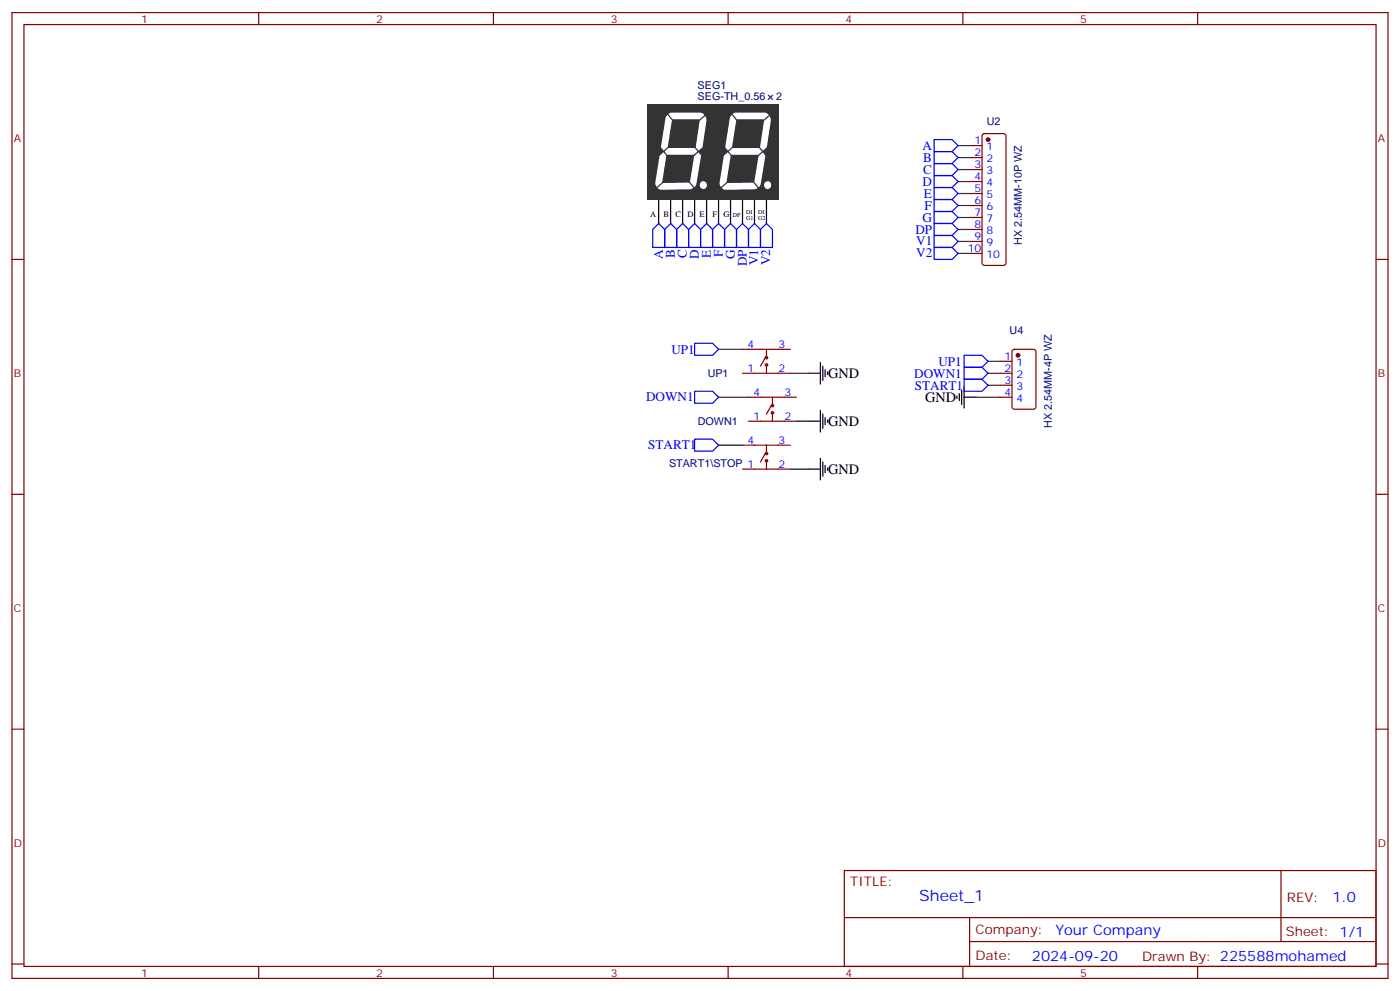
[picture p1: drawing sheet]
<svg xmlns="http://www.w3.org/2000/svg" width="412mm" height="292mm" viewBox="0 0 412 292" stroke-linecap="round" stroke-linejoin="round" font-family="sans-serif">
<g fill="none" stroke="#870000" stroke-width=".35">
<path d="M3.5 3.7h405.4v284.3h-405.4zM7.1 7.2h398.2v277.3h-398.2zM76.2 3.7v3.5M145.3 3.7v3.5M214.5 3.7v3.5M283.6 3.7v3.5M352.8 3.7v3.5M3.5 76.4h3.6M405.3 76.4h3.6M3.5 145.5h3.6M405.3 145.5h3.6M3.5 214.7h3.6"/>
<path d="M405.3 214.7h3.6M248.7 256.3h156.6v28.2h-156.6zM377.3 256.3v20.9M248.7 270.1h156.5M285.6 277.2h119.6M285.6 270.1v14.2M3.5 283.8h3.6M76.2 284.5v3.5M145.3 284.5v3.5M214.5 284.5v3.5M283.6 284.5v3.5M352.8 284.5v3.5"/>
<path d="M405.3 283.8h3.6"/>
</g>
<g fill="none" stroke="#000" stroke-width=".35">
<path d="M194 58.7v7.1M197.6 58.7v7.1M201.1 58.7v7.1M204.6 58.7v7.1M208.1 58.7v7.1M211.7 58.7v7.1M215.2 58.7v7.1M218.7 58.7v7.1M222.2 58.7v7.1M225.8 58.7v7.1M238.1 109.9h3.6M241.7 106.7v6.4"/>
<path d="M242.4 107.8v4.2M243.1 108.8v2.1M243.8 109.5v.7M281.9 116.6v.7M282.6 115.9v2.1M283.3 114.8v4.3M284 116.9h3.5M284 113.8v6.3M238.1 124h3.6M238.1 138.1h3.6M241.7 120.8v6.4M241.7 134.9v6.4"/>
<path d="M242.4 121.9v4.2M242.4 136v4.2M243.1 122.9v2.2M243.1 137.1v2.1M243.8 123.6v.8M243.8 137.8v.7"/>
</g>
<path d="M204.6 101.1h5.3l1.8 1.7-1.8 1.8h-5.3zM204.6 115.2h5.3l1.8 1.7-1.8 1.8h-5.3zM284 111.7h5.3l1.7 1.7-1.7 1.8h-5.3zM284 108.1h5.3l1.7 1.8-1.7 1.8h-5.3zM284 104.6h5.3l1.7 1.8-1.7 1.7h-5.3zM204.6 129.3h5.3l1.8 1.8-1.8 1.7h-5.3z" fill="none" stroke="#00f" stroke-width=".35"/>
<path d="M287.5 116.9h7.1M291 113.4h3.6M291 109.9h3.6M291 106.4h3.6M211.7 131.1h7" fill="none" stroke="#008700" stroke-width=".35"/>
<path d="M190.5 30.5h38.8v28.2h-38.8z" fill="#333"/>
<path d="M205.7 44.5l-1.5 9.4-.5 .6-.5 .2-8.4 .2-.5-.4-.3-.6 3-18.9 .4-.6 .5-.3h8.3l.5 .3 .4 1.1-1.4 9.1h-10.2M224.7 44.5l-1.6 9.5-.4 .5-.6 .3-8.4 .1-.5-.4-.2-.6 2.9-18.9 .4-.6 .5-.3h8.4l.5 .3 .4 1.1-1.4 9.1h-10.3" fill="none" stroke="#fff" stroke-width="2"/>
<path d="M196.1 33l9.6 11.6-13 11.3M208.3 33.5l-12.8 11.1 9.7 11.6M215.1 33l9.6 11.6-13 11.3M227.2 33.5l-12.8 11.1 9.8 11.6" fill="none" stroke="#333" stroke-width=".35"/>
<path d="M224.5 44.6l1.1 1.3 .4-2.6zM213.4 43.1l1.2 1.5-1.6 1.5zM205.5 44.6l1.1 1.3 .4-2.6zM194.5 43.1l1.2 1.5-1.7 1.4z" fill="#333"/>
<g fill="#fff">
<circle cx="207.1" cy="54.5" r="1.12"/>
<circle cx="226.1" cy="54.5" r="1.12"/>
</g>
<g fill="none" stroke="#00f" stroke-width=".35">
<path d="M275.2 41.1h5.3l1.7 1.8-1.7 1.7h-5.3zM275.2 44.6h5.3l1.7 1.8-1.7 1.8h-5.3zM275.2 48.2h5.3l1.7 1.7-1.7 1.8h-5.3zM275.2 51.7h5.3l1.7 1.7-1.7 1.8h-5.3zM275.2 55.2h5.3l1.7 1.8-1.7 1.7h-5.3zM275.2 58.7h5.3l1.7 1.8-1.7 1.8h-5.3zM194 65.8l1.8 1.8v5.2h-3.5v-5.2zM197.6 65.8l1.7 1.8v5.2h-3.5v-5.2zM201.1 65.8l1.7 1.8v5.2h-3.5v-5.2zM204.6 65.8l1.8 1.8v5.2h-3.6v-5.2zM208.1 65.8l1.8 1.8v5.2h-3.5v-5.2zM211.7 65.8l1.7 1.8v5.2h-3.5v-5.2z"/>
<path d="M215.2 65.8l1.8 1.8v5.2h-3.6v-5.2zM218.7 65.8l1.8 1.8v5.2h-3.5v-5.2zM222.2 65.8l1.8 1.8v5.2h-3.5v-5.2zM225.8 65.8l1.7 1.8v5.2h-3.5v-5.2zM275.2 62.3h5.3l1.7 1.7-1.7 1.8h-5.3zM275.2 65.8h5.3l1.7 1.8-1.7 1.7h-5.3zM275.2 69.3h5.3l1.7 1.8-1.7 1.7h-5.3zM275.2 72.8h5.3l1.7 1.8-1.7 1.8h-5.3z"/>
</g>
<g fill="none" stroke="#008700" stroke-width=".35">
<path d="M282.2 42.9h3.6M282.2 46.4h3.6M282.2 49.9h3.6M282.2 53.4h3.6M282.2 57h3.6M282.2 60.5h3.6M282.2 64h3.6M282.2 67.6h3.6M282.2 71.1h3.6M282.2 74.6h3.6M211.7 116.9h8.8M211.7 102.8h7"/>
<path d="M232.8 109.9h5.3M232.8 138.1h5.3M234.6 124h3.5"/>
</g>
<g fill="none" stroke="#870000" stroke-width=".35">
<path d="M289.5 39.5l.5-.2h5.6l.5 .2 .2 .5v37.4l-.2 .5-.5 .2h-5.6l-.5-.2-.2-.5v-37.4zM285.8 42.9h3.5M285.8 46.4h3.5M285.8 49.9h3.5M285.8 53.4h3.5M285.8 57h3.5M285.8 60.5h3.5M285.8 64h3.5M285.8 67.6h3.5M285.8 71.1h3.5M285.8 74.6h3.5M218.7 102.8h14.1"/>
<path d="M218.7 109.9h14.1M220.5 116.9h14.1M225.4 105.3l-1.4 2.5M225.8 102.8v2.5M225.8 107.4v2.5M227.2 119.4l-1.4 2.5M227.5 116.9v2.5M294.6 109.9h3.5M294.6 116.9h3.5M294.6 106.4h3.5M294.6 113.4h3.5M298.3 103l.5-.2h5.6l.7 .5 .1 16.5-.5 .6-5.9 .1-.6-.5-.1-16.5z"/>
<path d="M218.7 131.1h14.1M218.7 138.1h14.1M220.5 124h14.1M225.4 133.5l-1.4 2.5M225.8 131.1v2.4M225.8 135.6v2.5M227.5 121.5v2.5"/>
<circle cx="225.8" cy="107.4" r=".35"/>
<circle cx="225.8" cy="105.3" r=".35"/>
<circle cx="227.5" cy="119.4" r=".35"/>
<circle cx="225.8" cy="133.5" r=".35"/>
<circle cx="225.8" cy="135.6" r=".35"/>
<circle cx="227.5" cy="121.5" r=".35"/>
</g>
<g fill="#870000" stroke="#870000" stroke-width=".35">
<circle cx="291" cy="41.1" r=".53"/>
<circle cx="299.9" cy="104.6" r=".53"/>
</g>
<text font-size="4.6" fill="#00f" x="270.8" y="265.3">Sheet_1</text>
<g font-size="4.2">
<text x="243.9" y="111.3">GND</text>
<text x="272.5" y="118.4">GND</text>
<text x="243.9" y="125.4">GND</text>
<text x="243.9" y="139.5">GND</text>
</g>
<g font-size="4.2" fill="#00f">
<text x="392.5" y="265.6">1.0</text>
<text x="310.9" y="275.1">Your Company</text>
<text x="304" y="282.9">2024-09-20</text>
</g>
<g font-size="3.9" fill="#00f">
<text x="271.7" y="44.1">A</text>
<text x="271.9" y="47.6">B</text>
<text x="271.9" y="51.2">C</text>
<text x="271.7" y="54.7">D</text>
<text x="272.2" y="58.2">E</text>
<text x="271.7" y="65.3">G</text>
<text x="272.4" y="61.8">F</text>
<text x="269.6" y="68.8">DP</text>
<text x="195.3" y="76.3" transform="rotate(-90 195.3 76.3)">A</text>
<text x="198.8" y="76.1" transform="rotate(-90 198.8 76.1)">B</text>
<text x="202.3" y="76.1" transform="rotate(-90 202.3 76.1)">C</text>
<text x="205.9" y="76.3" transform="rotate(-90 205.9 76.3)">D</text>
<text x="209.4" y="75.9" transform="rotate(-90 209.4 75.9)">E</text>
<text x="212.9" y="75.7" transform="rotate(-90 212.9 75.7)">F</text>
<text x="216.4" y="76.3" transform="rotate(-90 216.4 76.3)">G</text>
<text x="269.9" y="72.2">V1</text>
<text x="269.9" y="75.7">V2</text>
<text x="220" y="78.4" transform="rotate(-90 220 78.4)">DP</text>
<text x="223.4" y="78.1" transform="rotate(-90 223.4 78.1)">V1</text>
<text x="226.9" y="78.1" transform="rotate(-90 226.9 78.1)">V2</text>
<text x="197.8" y="104.1">UP1</text>
<text x="276.4" y="107.6">UP1</text>
<text x="269.3" y="111.1">DOWN1</text>
<text x="190.3" y="118.2">DOWN1</text>
<text x="269.5" y="114.7">START1</text>
<text x="190.9" y="132.3">START1</text>
</g>
<g font-size="3.9" fill="#800">
<text x="250.5" y="260.9">TITLE:</text>
<text x="379.1" y="265.6">REV:</text>
<text x="287.4" y="275.1">Company:</text>
<text x="378.7" y="275.7">Sheet: 1/1</text>
<text x="287.4" y="282.8">Date:</text>
<text x="336.4" y="282.8">Drawn By: 225588mohamed</text>
</g>
<g font-size="3.2" fill="#800">
<text x="41.6" y="6.7">1</text>
<text x="110.8" y="6.7">2</text>
<text x="179.9" y="6.7">3</text>
<text x="249.1" y="6.7">4</text>
<text x="318.2" y="6.7">5</text>
<text x="4.1" y="41.8">A</text>
<text x="405.9" y="41.8">A</text>
<text x="4.1" y="110.9">B</text>
<text x="405.9" y="110.9">B</text>
<text x="4.1" y="180.1">C</text>
<text x="405.9" y="180.1">C</text>
<text x="4.1" y="249.2">D</text>
<text x="405.9" y="249.2">D</text>
<text x="41.6" y="287.5">1</text>
<text x="110.8" y="287.5">2</text>
<text x="179.9" y="287.5">3</text>
<text x="249.1" y="287.5">4</text>
<text x="318.2" y="287.5">5</text>
</g>
<g font-size="3.2" fill="#000080">
<text x="205.5" y="29.5">SEG-TH_0.56</text>
<text x="205.5" y="26.3">SEG1</text>
<text x="228.6" y="29.5">2</text>
<text x="290.7" y="36.9">U2</text>
<text x="301" y="72.1" transform="rotate(-90 301 72.1)">HX 2.54MM-10P WZ</text>
<text x="297.4" y="98.4">U4</text>
<text x="208.5" y="111">UP1</text>
<text x="205.5" y="125.1">DOWN1</text>
<text x="309.8" y="125.9" transform="rotate(-90 309.8 125.9)">HX 2.54MM-4P WZ</text>
<text x="197.1" y="137.5">START1\STOP 1</text>
</g>
<g font-size="3.2" fill="#00f">
<text x="287.1" y="42.5">1</text>
<text x="287.1" y="46">2</text>
<text x="290.6" y="44.3">1</text>
<text x="290.6" y="47.8">2</text>
<text x="287.1" y="49.6">3</text>
<text x="287.1" y="53.1">4</text>
<text x="290.6" y="51.3">3</text>
<text x="287.1" y="56.6">5</text>
<text x="290.6" y="54.9">4</text>
<text x="290.6" y="58.4">5</text>
<text x="287.1" y="60.1">6</text>
<text x="287.1" y="63.7">7</text>
<text x="290.6" y="61.9">6</text>
<text x="290.6" y="65.4">7</text>
<text x="287.1" y="67.2">8</text>
<text x="287.1" y="70.7">9</text>
<text x="290.6" y="69">8</text>
<text x="285.1" y="74.3">10</text>
<text x="290.6" y="72.5">9</text>
<text x="290.6" y="76">10</text>
<text x="220.2" y="102.5">4</text>
<text x="229.3" y="102.5">3</text>
<text x="295.9" y="106">1</text>
<text x="299.4" y="107.8">1</text>
<text x="220.2" y="109.5">1</text>
<text x="229.3" y="109.5">2</text>
<text x="295.9" y="109.5">2</text>
<text x="295.9" y="113.1">3</text>
<text x="299.4" y="111.3">2</text>
<text x="222" y="116.6">4</text>
<text x="231.1" y="116.6">3</text>
<text x="295.9" y="116.6">4</text>
<text x="299.4" y="114.8">3</text>
<text x="299.4" y="118.4">4</text>
<text x="222" y="123.6">1</text>
<text x="231.1" y="123.6">2</text>
<text x="220.2" y="130.7">4</text>
<text x="229.3" y="130.7">3</text>
<text x="229.3" y="137.8">2</text>
</g>
<g font-size="2.5">
<text x="191.6" y="64">A</text>
<text x="195.4" y="64">B</text>
<text x="199" y="64">C</text>
<text x="202.5" y="64">D</text>
<text x="206" y="64">E</text>
<text x="209.9" y="64">F</text>
<text x="213.1" y="64">G</text>
</g>
<g font-size="1.8">
<text x="215.9" y="64">DP</text>
<text x="219.8" y="63">DI</text>
<text x="219.8" y="64.7">G1</text>
<text x="223.3" y="63">DI</text>
<text x="223.3" y="64.7">G2</text>
</g>
</svg>
